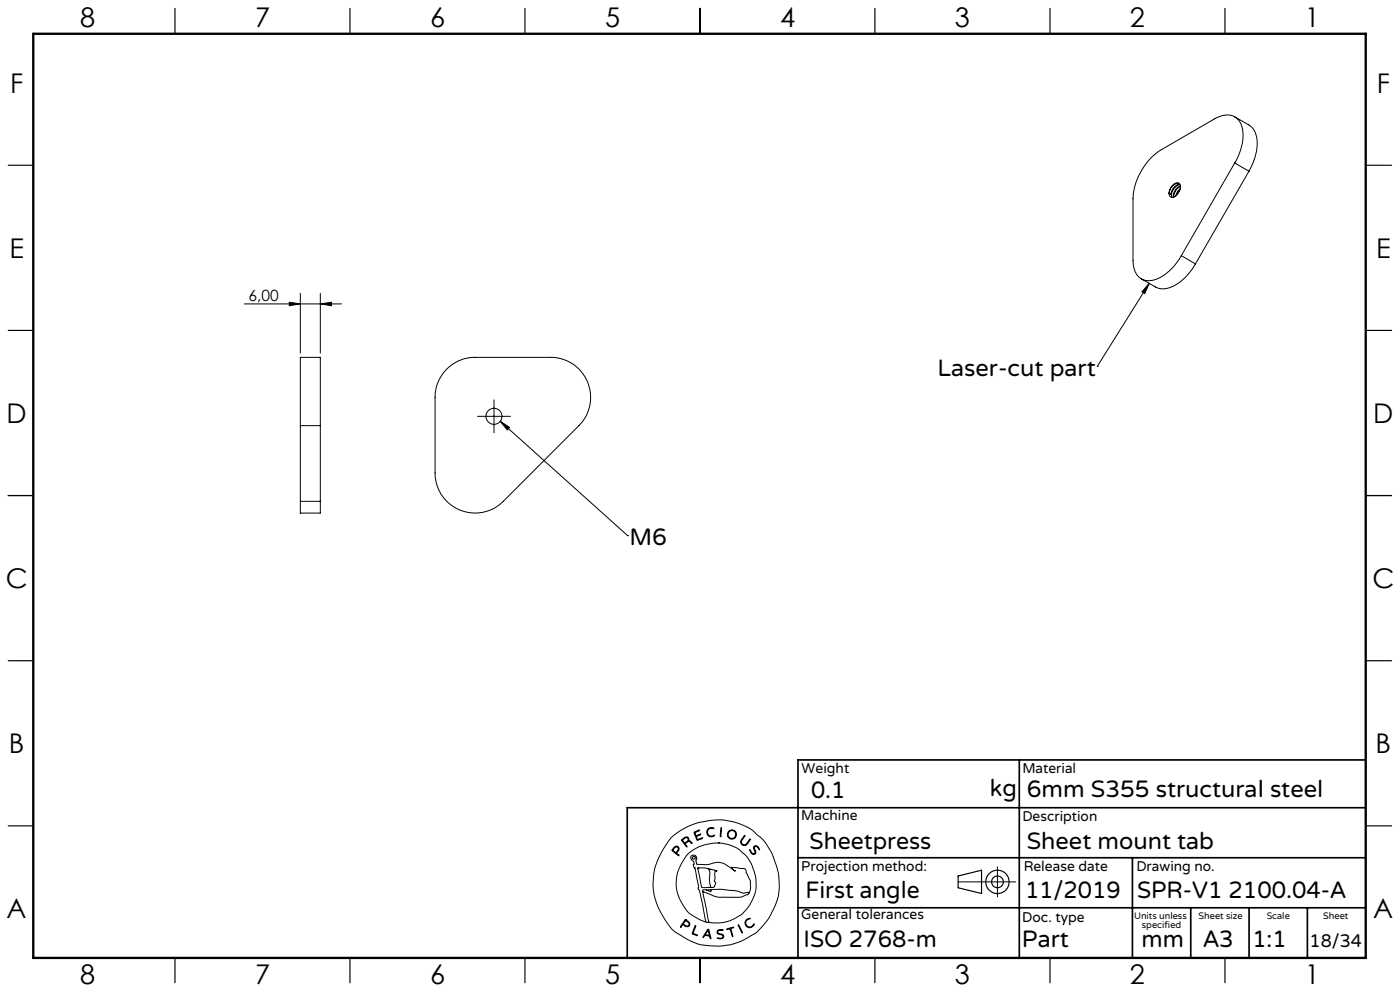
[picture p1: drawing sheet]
<svg xmlns="http://www.w3.org/2000/svg" width="420mm" height="297mm" viewBox="0 0 420 297" stroke-linecap="round" stroke-linejoin="round" font-family="sans-serif">
<g fill="none" stroke="#000" stroke-width=".3">
<path d="M370.4 35l4.3 2.5a6.8 6.8 0 0 1 2.3 7.1 20.1 20.1 0 0 1-2.3 6.7M352.1 55.2a1.22 1.22 0 0 1 1.7-.2 1.22 1.22 0 0 1 .2 1.7l-.6 1.2a1.64 1.64 0 0 1-2.4 .9 3.2 3.2 0 0 1 1.1-3.6zM353.8 55a2.86 2.86 0 0 0-3.1 3M353.9 55.2a3.3 3.3 0 0 0-2.6 3.1l-.6-.3M353.9 56.9l-.9 1.6M354 55.3a3.2 3.2 0 0 0-2.4 3.9M354 56.6l-.8 .9-.5 1.2M354.1 55.7a3.5 3.5 0 0 0-2.1 3.4M354.1 55.9a3.5 3.5 0 0 0-2 3.2M370.4 48.9a13.9 13.9 0 0 0 1.9-11.8 4.7 4.7 0 0 0-6.8-2l-17.1 9.8a18.7 18.7 0 0 0-8.5 14.6v18.6a5.6 5.6 0 0 0 3.4 5.9 8.9 8.9 0 0 0 8-3.3l1.9-2.2 1.2-1.9M370.4 48.9l-16 27.7M370.4 48.9l4.3 2.4"/>
<path d="M374.7 51.3l-16.1 27.8M354.4 76.6l4.2 2.5M358.6 79.1a14.1 14.1 0 0 1-9.2 7.4l-1 .1-1.2-.3-4.8-2.7M73.3 91.1h29.1M86.8 90.6l3.3 .5-3.3 .5zM90.1 87.9v17.9M96.1 91.1l3.3-.5v1zM96.1 87.9v17.9M344.8 84.9l-15.6 24.9M344.8 84.9l-1.4 3.1-.8-.5zM133.8 110.9a11.9 11.9 0 0 1 8.7-3.8h22.7a12 12 0 0 1 11.1 7.4 12 12 0 0 1-2.6 13.1l-22.7 22.6a12 12 0 0 1-13.1 2.6 12 12 0 0 1-7.4-11.1v-22.6a12.1 12.1 0 0 1 3.3-8.2zM148.2 119.8v9.9"/>
<path d="M329.2 109.8h.1M90.1 127.6v-20.5h6v20.5M90.1 127.6v22.6M90.1 127.6h6M96.1 127.6v22.6M143.3 124.8h9.8M150.1 126.3l38.2 34.2M150.1 126.3l2.8 1.8-.7 .8zM90.1 150.2v3.6h6v-3.6M90.1 150.2h6M188.3 160.5h.1M201.3 251.1l2.8-2.2 4.5-2.1 4.8-1 3.2-.1 3.7 .7 3.3 1.2 2 1.1 2.8 2.4 1.5 1.8 1.8 3.2 1.8 5.3 .3 3.5-.2 3-.8 2.8-1.7 3.7-1.8 2.5a16.5 16.5 0 0 1-6.7 5l-3.3 1.2-2.9 .4h-3.4l-2.9-.4-3.7-1.5-3.8-2.3-1.1-.9-1.2-1.6-2.3-3.7-1.2-2.8-.6-2.2-.3-3.1 .3-3.5 .9-3.2 2-4z"/>
<path d="M202 254.1l.7-.5 .6 .1 .4 .6-.1 .6a.64 .64 0 0 0-.3 1.1l.4 .5-1.7-1.2a.52 .52 0 0 1-.4-.5 .52 .52 0 0 1 .4-.6zM202.4 254l.4-.2 .5 .1 .2 .5-.2 .4a.73 .73 0 0 1-.7 .6 .73 .73 0 0 1-.7-.7zM204.5 251.6l1.1-.7h.6l.4 .3 .1 .8 .6 .2 .3 .5-.8-.5-.6 .2a.61 .61 0 0 0-.6 .5 .61 .61 0 0 0 .5 .7l-.1 .3-1.5-2zM204.8 251.7l.8-.6h.6l.2 .6-.5 .6a.52 .52 0 0 1-.6 .3 .52 .52 0 0 1-.4-.5zM208.2 249.4l1.7-.6-1 .5a.57 .57 0 0 0-.2 .9 .57 .57 0 0 0 .9 0l.6-.2-.8 .5a.46 .46 0 0 0-.5 .4 .46 .46 0 0 0 .3 .5l.1 .2 1.5-.5-1.7 .7zM212.3 248.5l.8-.5 1 .2 .1 .2-.9-.2-.7 .3-.3 .5v.7l.1 .4 .6 .4 1.3-.2a.53 .53 0 0 1-.3 .5 .53 .53 0 0 1-.5 0l-.9-.2-.4-.4-.2-1zM215.5 252.6l2.7 .4 3 1.2 2.3 1.9 .9 1.2 1.3 2.2 1.1 3.8-.1 3.5-.8 2.5a11.7 11.7 0 0 1-8.9 7.2l-2.6 .1-1.7-.2M215.5 252.6l-4.1 .6-3.4 1.5-2.1 1.8-2.1 3.5-.5 1.4-.4 2 .1 3 .9 2.9 2 3.4a9.1 9.1 0 0 0 4 2.9l1.9 .8M215.5 252.6h.1M216.3 248.1h.2v.6l-.2 1.9-.2 .2zM223.3 250.5l.1-.1 .1 .2-1.1 1.6 .2 .7 .7 .3a3.3 3.3 0 0 0 1.7-1.7v.2l-1 1.5-.4 .2-.7-.1-.6-.5-.1-.6zM224.9 254.7l.7 .9 .5 .3 .4-.3-.4-1.4 .2-.6h.9l.7 1-.1 .1-.9-1-.5 .1-.1 .4 .5 1.4-.6 .5-.9-.5z"/>
<path d="M299.2 259.8v9M205.6 275.6l-1.4 2-.1 .2h.2a.69 .69 0 0 1 .6-.6 .69 .69 0 0 1 .8 .4l.9 .1 .3-.9-1.3-1.2M205.6 275.6h.1M205.6 275.9l-.3 .5M205.7 275.9l1 .9-.1 .6-.6 .1a.7 .7 0 0 1-.9-.9l.2-.2M205.7 275.9h.1M208.5 277.5l.2-.1v.2l-.5 1.4a.56 .56 0 0 0-.2 .7 .56 .56 0 0 0 .7 .3l.5 .4-1.6-.6zM209.3 260.2l2.3-.1 3.1 .8 .4 .3a.35 .35 0 0 0-.5-.2 .35 .35 0 0 0-.1 .5v1.8l-.2 .7 .4 .8-.4 1-.5 .2h-2.6a.85 .85 0 0 1-.8-.2 .85 .85 0 0 1-.1-.9zM209.4 260.1h.1M210.8 267.2l1.9 9.2M210.8 267.2l3.7 1.5 1.3 .2h6.3l2.1-.8 .4-.3M211.8 276.4h.9"/>
<path d="M211.9 266.7h-1.1v.5M212.1 260.2a2.12 2.12 0 0 1 .8 2.7v1.9l.3 .9-.3 .2M212.3 278.6l.1-.1a4.3 4.3 0 0 1 .9 2.6v.2h-.2a.74 .74 0 0 0-.8-.8l-.2-.1a.82 .82 0 0 0-1.1 .6l-.1-.3zM212.3 278.9l.4 .9a.4 .4 0 0 1-.1 .6 .4 .4 0 0 1-.6-.2l-.4-.1zM212.4 278.9h.1M212.7 276.4h.1M213 260.6h.1M213.3 266.6l3.2-.1 4.2 .4 2.3 .8 1.1-.2a.3 .3 0 0 1 .4-.1 .3 .3 0 0 1 .1 .4M213.3 266.6v.6l-1.4-.5M213.3 266.6l-1.4 .1M215.3 278.9l.6-.3 1 .1v.2h-1.4l-.2 .6 .3 .2 1.4 .5 .1 .5-.2 .4-.6 .3-1.1-.2h1.1l.6-.5-.3-.5-1.4-.5-.1-.4zM218 278.4l2.1-.5-.8 .4 .5 2.4-.8-2.3-.8 .2z"/>
<path d="M221.5 277.2l1.2 2.2v.2zM221.5 277.1h.1M224 275.6l.7-.4 .3 .1-.8 .4-.4 .6v.6l.5 .7 .9 .2 .9-.9a.41 .41 0 0 1 .1 .5 .41 .41 0 0 1-.4 .2l-1 .5-.9-.5-.4-1.1zM224.6 267.8l.5-1.4v-2.3l-1.7-3.8-3.9-.3 .3 .5 .8 .6h-.1l-3.1-2.2-1.7-.5-3.6 .7-3-.1-.3-.9 .3-.8-.3-.7-.6-.3-.7 .1-.3 .4v.4l1 1.1-.1 1.4 .4 .5 1.1 5.4-.2 .8 .4 .4 .3 1.1 1.7 8.5M287.4 264.3h17.3"/>
<circle cx="148.2" cy="124.8" r="2.4"/>
<circle cx="208.1" cy="257.1" r=".44"/>
<circle cx="219.5" cy="250.1" r="1.17"/>
<circle cx="219.6" cy="250.1" r="1.38"/>
</g>
<g fill="none" stroke="#000" stroke-width=".35">
<path d="M52.5 2.5v7.5M105 2.5v7.5M157.5 2.5v7.5M210 2.5v7.5M262.5 2.5v7.5M315 2.5v7.5M367.5 2.5v7.5M2.5 49.5h7.5M410 49.5h7.5M2.5 99h7.5M410 99h7.5M2.5 148.5h7.5"/>
<path d="M410 148.5h7.5M2.5 198h7.5M410 198h7.5M2.5 247.5h7.5M410 247.5h7.5M287.4 262.5l7.1-1.7v7l-7.1-1.7zM52.5 287v7.5M105 287v7.5M157.5 287v7.5M210 287v7.5M262.5 287v7.5M315 287v7.5"/>
<path d="M367.5 287v7.5"/>
<circle cx="299.2" cy="264.3" r="3.5"/>
<circle cx="299.2" cy="264.3" r="1.75"/>
</g>
<path d="M305.8 227.7v59.2M409.7 227.7h-170.3v59.2M239.4 257.1h170.3M339.7 257.1v29.9M409.7 242.1h-221.5v45M239.4 272.1h170.3M357.2 272.1v14.8M374.7 272.1v14.8M392.2 272.1v14.8" fill="none" stroke="#000" stroke-width=".5"/>
<path d="M10 10.1h399.7v277h-399.7z" fill="none" stroke="#000" stroke-width=".7"/>
<g fill="#000">
<path d="M96.1 91.1l3.3-.5v1zM86.8 90.6l3.3 .5-3.3 .5z"/>
<path d="M150.1 126.3l2.8 1.8-.7 .8zM344.8 84.9l-1.4 3.1-.8-.5z"/>
</g>
<g font-size="8.1">
<text x="24" y="8">8</text>
<text x="76.5" y="8">7</text>
<text x="129" y="8">6</text>
<text x="181.5" y="8">5</text>
<text x="234" y="8">4</text>
<text x="286.5" y="8">3</text>
<text x="339" y="8">2</text>
<text x="391.5" y="8">1</text>
<text x="3" y="27.7">F</text>
<text x="413" y="27.7">F</text>
<text x="2.8" y="77.2">E</text>
<text x="412.8" y="77.2">E</text>
<text x="2" y="126.7">D</text>
<text x="412" y="126.7">D</text>
<text x="1.7" y="176.2">C</text>
<text x="411.7" y="176.2">C</text>
<text x="2.7" y="225.7">B</text>
<text x="412.7" y="225.7">B</text>
<text x="2" y="275.2">A</text>
<text x="412" y="275.2">A</text>
<text x="24" y="295">8</text>
<text x="76.5" y="295">7</text>
<text x="129" y="295">6</text>
<text x="181.5" y="295">5</text>
<text x="234" y="295">4</text>
<text x="286.5" y="295">3</text>
<text x="339" y="295">2</text>
<text x="391.5" y="295">1</text>
</g>
<g font-size="7.1">
<text x="281.3" y="112.6">Laser-cut part</text>
<text x="188.8" y="163.4">M6</text>
<text x="243.3" y="239.1">0.1</text>
<text x="297" y="238.5">kg</text>
<text x="308" y="239">6mm S355 structural steel</text>
<text x="242.9" y="254.4">Sheetpress</text>
<text x="308" y="254.4">Sheet mount tab</text>
<text x="241.6" y="269.2">First angle</text>
<text x="307.5" y="269.2">11/2019</text>
<text x="341.1" y="269.2">SPR-V1 2100.04-A</text>
<text x="241.1" y="283.7">ISO 2768-m</text>
<text x="306.6" y="283.9">Part</text>
<text x="342.5" y="283.9">mm</text>
<text x="360.9" y="283.9">A3</text>
<text x="375.7" y="283.9">1:1</text>
</g>
<text font-size="5.4" x="392.9" y="283.8">18/34</text>
<text font-size="4.7" x="74.6" y="90.1">6,00</text>
<g font-size="4.2">
<text x="240.5" y="231.7">Weight</text>
<text x="306.7" y="231.7">Material</text>
<text x="240.4" y="245.9">Machine</text>
<text x="306.7" y="246.1">Description</text>
<text x="240.4" y="261.1">Projection method:</text>
<text x="307.1" y="261">Release date</text>
<text x="340.9" y="261">Drawing no.</text>
<text x="240.4" y="275.6">General tolerances</text>
<text x="306.7" y="276.3">Doc. type</text>
</g>
<g font-size="2.8">
<text x="340.2" y="275.3">Units unless</text>
<text x="359.6" y="275.3">Sheet size</text>
<text x="380" y="275.3">Scale</text>
<text x="396.9" y="275.3">Sheet</text>
<text x="342.6" y="278.2">specified</text>
</g>
</svg>
